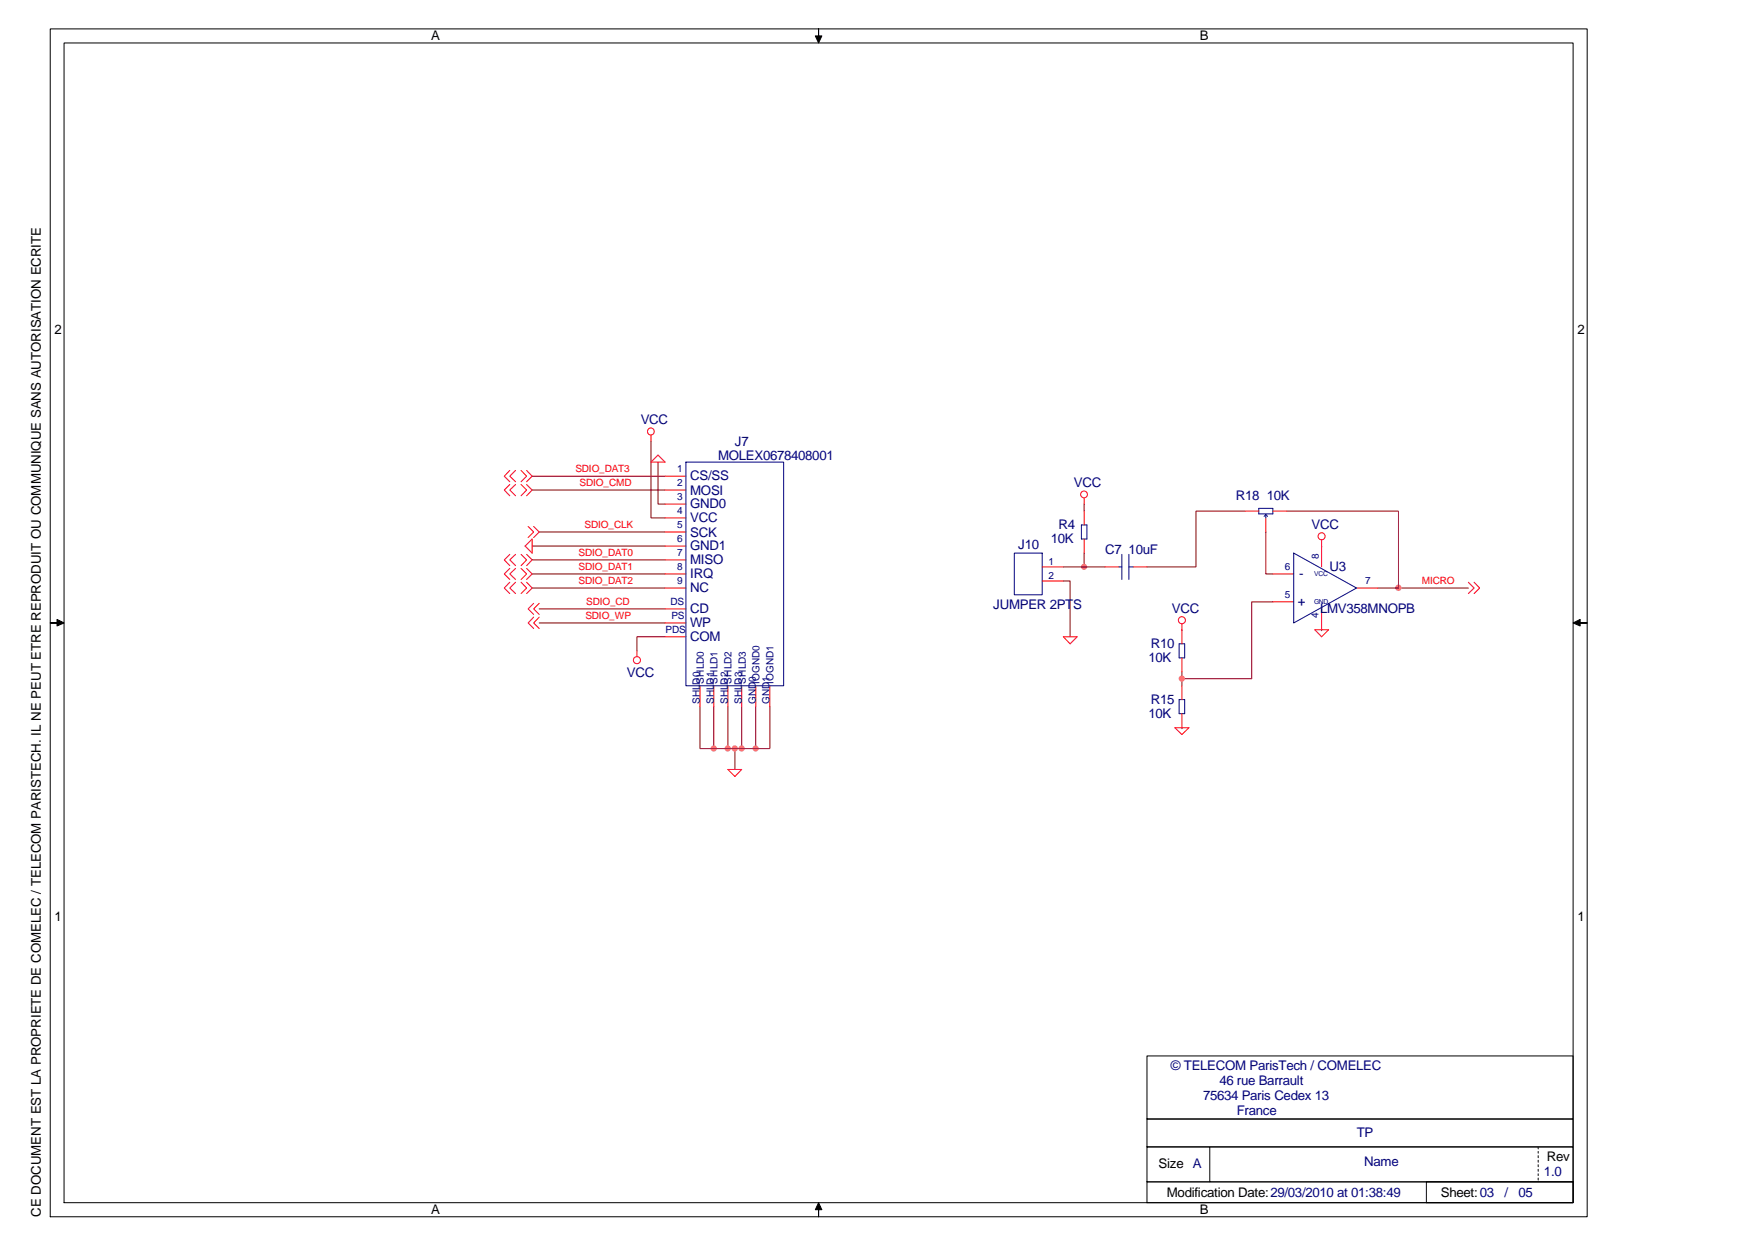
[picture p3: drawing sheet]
<svg xmlns="http://www.w3.org/2000/svg" width="297mm" height="210mm" viewBox="0 0 297 210" stroke-linecap="round" stroke-linejoin="round" font-family="sans-serif">
<g fill="none" stroke="#800000" stroke-width=".17">
<path d="M109.7 74.3v12.9h2.4M110.9 77.9v7h1.2M89.7 92h22.4M89.7 94.3h22.4M89.7 82.5h22.4M89.7 96.7h22.4M89.7 99.1h22.4M89.7 80.2h22.4M90.8 89.6h21.3M179.2 97.9h1.1v9.4M90.8 102.6h21.3M90.8 104.9h21.3"/>
<path d="M112.1 107.3h-4.8v2.3M222.7 106.1h.1M123.8 126.1v3.5"/>
</g>
<circle cx="123.8" cy="126.1" r=".45" fill="#f0f"/>
<circle cx="123.8" cy="126.1" r=".45" fill="none" stroke="#f0f" stroke-width=".17"/>
<path d="M125 119v7.1" fill="none" stroke="#800000" stroke-width=".17"/>
<circle cx="124.9" cy="126.1" r=".44" fill="#f0f"/>
<circle cx="124.9" cy="126.1" r=".44" fill="none" stroke="#f0f" stroke-width=".17"/>
<path d="M127.3 119v7.1" fill="none" stroke="#800000" stroke-width=".17"/>
<circle cx="127.3" cy="126.1" r=".44" fill="#f0f"/>
<circle cx="127.3" cy="126.1" r=".44" fill="none" stroke="#f0f" stroke-width=".17"/>
<path d="M122.6 119v7.1" fill="none" stroke="#800000" stroke-width=".17"/>
<circle cx="122.6" cy="126.1" r=".45" fill="#f0f"/>
<circle cx="122.6" cy="126.1" r=".45" fill="none" stroke="#f0f" stroke-width=".17"/>
<path d="M120.3 119v7.1" fill="none" stroke="#800000" stroke-width=".17"/>
<circle cx="120.3" cy="126.1" r=".44" fill="#f0f"/>
<circle cx="120.3" cy="126.1" r=".44" fill="none" stroke="#f0f" stroke-width=".17"/>
<path d="M235.6 99.1h11.8M117.9 119v7.1h11.8v-7.1" fill="none" stroke="#800000" stroke-width=".17"/>
<circle cx="235.6" cy="99" r=".45" fill="#f0f"/>
<circle cx="235.6" cy="99" r=".45" fill="none" stroke="#f0f" stroke-width=".17"/>
<path d="M182.7 93.2v2.3M213.3 89.6v7.1h1.2M222.7 92h.1" fill="none" stroke="#800000" stroke-width=".17"/>
<circle cx="182.6" cy="95.5" r=".44" fill="#f0f"/>
<circle cx="182.6" cy="95.5" r=".44" fill="none" stroke="#f0f" stroke-width=".17"/>
<path d="M179.2 95.5h7M182.7 84.9v1.2M199.1 106.1h.1M199.1 113.2v2.3M214.5 101.4h-3.6v12.9h-11.8M199.1 122.6h.1" fill="none" stroke="#800000" stroke-width=".17"/>
<circle cx="199.1" cy="114.3" r=".44" fill="#f0f"/>
<circle cx="199.1" cy="114.3" r=".44" fill="none" stroke="#f0f" stroke-width=".17"/>
<path d="M209.8 86.1h-8.3v9.4h-8.3M216.8 86.1h18.8v13h-3.5" fill="none" stroke="#800000" stroke-width=".17"/>
<g fill="none" stroke="#f00" stroke-width=".17">
<path d="M85.9 79.2l-.9 1 .9 1M86.9 79.2l-1 1 1 1M87.8 79.2l.9 1-.9 1M88.7 79.2l1 1-1 1M109.7 73.3v1M110.9 76.7l1.2 1.2h-2.4zM85.9 81.6l-.9 .9 .9 1M85.9 93.4l-.9 .9 .9 1M85.9 95.8l-.9 .9 .9 .9M85.9 98.1l-.9 1 .9 .9M86.9 81.6l-1 .9 1 1M86.9 93.4l-1 .9 1 1"/>
<path d="M86.9 95.8l-1 .9 1 .9M86.9 98.1l-1 1 1 .9M87.8 81.6l.9 .9-.9 1M87.8 93.4l.9 .9-.9 1M87.8 95.8l.9 .9-.9 .9M87.8 98.1l.9 1-.9 .9M88.7 81.6l1 .9-1 1M88.7 93.4l1 .9-1 1M88.7 95.8l1 .9-1 .9M88.7 98.1l1 1-1 .9M89 88.7l.9 .9-.9 1M89.7 90.8v2.4l-1.2-1.2z"/>
<path d="M89.9 88.7l.9 .9-.9 1M112.1 80.2h3.5M112.1 82.5h3.5M112.1 84.9h3.5M112.1 87.2h3.5M112.1 89.6h3.5M112.1 92h3.5M112.1 94.3h3.5M112.1 96.7h3.5M112.1 99.1h3.5M175.6 95.5h3.6M175.6 97.9h3.6"/>
<path d="M182.7 83.9v1M182.7 86.1v2.3M182.7 90.8v2.4M186.2 95.5h2.3M190.9 95.5h2.3M209.8 86.1h2.3M213.3 87.2v2.4M214.5 96.7h3.5M214.5 86.1h2.3M222.7 91v4.5M228.6 99.1h3.5M247.4 98.1l1 1-1 .9"/>
<path d="M248.4 98.1l.9 1-.9 .9M89.9 101.6l-.9 1 .9 .9M89.9 104l-.9 .9 .9 1M90.8 101.6l-.9 1 .9 .9M90.8 104l-.9 .9 .9 1M107.3 109.6v1M112.1 102.6h3.5M112.1 104.9h3.5M112.1 107.3h3.5M117.9 115.5v3.5M120.3 115.5v3.5M122.6 115.5v3.5"/>
<path d="M125 115.5v3.5M127.3 115.5v3.5M129.7 115.5v3.5M179.2 107.3h2.3l-1.2 1.2zM199.1 105.1v3.4M199.1 110.8v2.4M199.1 115.5v2.4M214.5 101.4h3.5M221.5 106.1h2.4l-1.2 1.2zM222.7 102.6v3.5M122.6 129.6h2.4l-1.2 1.2zM197.9 122.6h2.4l-1.2 1.1z"/>
<path d="M199.1 120.2v2.4"/>
<circle cx="109.6" cy="72.7" r=".59"/>
<circle cx="182.6" cy="83.3" r=".57"/>
<circle cx="222.7" cy="90.3" r=".59"/>
<circle cx="107.3" cy="111.2" r=".6"/>
<circle cx="199.1" cy="104.5" r=".6"/>
</g>
<g fill="none" stroke="#000080" stroke-width=".17">
<path d="M115.6 77.9h16.4v37.6h-16.4zM170.9 93.2h4.7v7h-4.7zM182.2 88.4h.9v2.4h-.9zM188.5 95.5h.5M189 93.4v4.2M190.2 93.4v4.2M190.2 95.5h.7M212.1 85.6h2.4v1h-2.4zM213.3 86.7v.5M213.3 86.7l-.3 .3M213.3 86.7l.3 .3M218 93.2l10.6 5.9-10.6 5.8z"/>
<path d="M198.7 108.5h.9v2.3h-.9zM198.7 117.9h.9v2.3h-.9z"/>
</g>
<g fill="#000">
<path d="M137.9 4.9v1.2h.6l-.6 1.1-.5-1.1h.5z" fill-rule="evenodd"/>
<path d="M8.5 104.9h1.1v-.5l1.2 .5-1.2 .6v-.6z" fill-rule="evenodd"/>
<path d="M265 104.9l1.2-.5v.5h1.2h-1.2v.6z" fill-rule="evenodd"/>
<path d="M137.9 202.6l.6 1.2h-.6v1.2v-1.2h-.5z" fill-rule="evenodd"/>
</g>
<g fill="none" stroke="#000" stroke-width=".17">
<path d="M8.5 4.9h258.9v200.1h-258.9zM10.8 7.2h254.2v195.4h-254.2zM137.9 4.9v1.2h.6l-.6 1.1-.5-1.1h.5zM8.5 104.9h1.1v-.5l1.2 .5-1.2 .6v-.6zM265 104.9l1.2-.5v.5h1.2h-1.2v.6zM193.2 177.9h71.8v10.6h-71.8zM193.2 199.1h71.8v3.5h-71.8zM193.2 188.5h71.8v4.7h-71.8zM193.2 193.2h71.8v5.9h-71.8zM203.8 193.2v5.9M240.3 199.1h24.7v3.5h-24.7zM259.2 193.2v.3"/>
<path d="M259.2 194v.3M259.2 194.7v.3M259.2 195.5v.3M259.2 196.2v.4M259.2 197v.3M259.2 197.7v.3M259.2 198.5v.3M137.9 202.6l.6 1.2h-.6v1.2v-1.2h-.5z"/>
</g>
<g font-size="2.2">
<text x="72.6" y="6.8">A</text>
<text x="202.1" y="6.8">B</text>
<text x="9.2" y="56.2">2</text>
<text x="265.8" y="56.2">2</text>
<text x="9.2" y="155.1">1</text>
<text x="265.8" y="155.1">1</text>
<text x="195.2" y="196.7">Size A</text>
<text x="260.6" y="195.7">Rev</text>
<text x="196.6" y="201.7">Modification Date:29/03/2010 at 01:38:49</text>
<text x="242.8" y="201.6">Sheet:03</text>
<text x="6.9" y="205" transform="rotate(-90 6.9 205)">CE DOCUMENT EST LA PROPRIETE DE COMELEC / TELECOM PARISTECH. IL NE PEUT ETRE REPRODUIT OU COMMUNIQUE SANS AUTORISATION ECRITE</text>
<text x="72.6" y="204.6">A</text>
<text x="202.1" y="204.6">B</text>
</g>
<g font-size="2.2" fill="#000080">
<text x="107.9" y="71.4">VCC</text>
<text x="121" y="77.5">MOLEX0678408001</text>
<text x="123.8" y="75.2">J7</text>
<text x="116.3" y="80.9">CS/SS</text>
<text x="116.3" y="83.3">MOSI</text>
<text x="180.9" y="82">VCC</text>
<text x="116.3" y="85.6">GND0</text>
<text x="116.3" y="88">VCC</text>
<text x="178.3" y="89.2">R4</text>
<text x="208.2" y="84.2">R18 10K</text>
<text x="221" y="89.1">VCC</text>
<text x="116.3" y="95.1">MISO</text>
<text x="116.3" y="92.7">GND1</text>
<text x="116.3" y="90.4">SCK</text>
<text x="171.6" y="92.5">J10</text>
<text x="177" y="91.5">10K</text>
<text x="186.2" y="93.3">C7 10uF</text>
<text x="116.3" y="97.4">IRQ</text>
<text x="116.3" y="99.8">NC</text>
<text x="218.9" y="97.4">-</text>
<text x="224" y="96.3">U3</text>
<text x="116.3" y="103.3">CD</text>
<text x="116.3" y="105.7">WP</text>
<text x="167.3" y="102.6">JUMPER 2PTS</text>
<text x="197.4" y="103.2">VCC</text>
<text x="218.7" y="102.2">+</text>
<text x="222.4" y="103.3">LMV358MNOPB</text>
<text x="116.3" y="108">COM</text>
<text x="193.5" y="111.5">10K</text>
<text x="193.9" y="109.2">R10</text>
<text x="105.6" y="114">VCC</text>
<text x="193.9" y="118.6">R15</text>
<text x="193.5" y="120.9">10K</text>
<text x="197.3" y="180.3">© TELECOM ParisTech / COMELEC</text>
<text x="202.7" y="185.4">75634 Paris Cedex 13</text>
<text x="205.4" y="182.8">46 rue Barrault</text>
<text x="208.4" y="187.9">France</text>
<text x="228.6" y="191.6">TP</text>
<text x="229.9" y="196.4">Name</text>
<text x="253.5" y="201.6">/</text>
<text x="255.9" y="201.6">05</text>
<text x="260.1" y="198.1">1.0</text>
</g>
<g font-size="1.7" fill="#f00">
<text x="96.9" y="79.5">SDIO_DAT3</text>
<text x="97.7" y="81.9">SDIO_CMD</text>
<text x="98.5" y="88.9">SDIO_CLK</text>
<text x="97.5" y="93.7">SDIO_DAT0</text>
<text x="97.5" y="96">SDIO_DAT1</text>
<text x="97.5" y="98.4">SDIO_DAT2</text>
<text x="98.8" y="101.9">SDIO_CD</text>
<text x="239.6" y="98.4">MICRO</text>
<text x="98.6" y="104.3">SDIO_WP</text>
</g>
<g font-size="1.7" fill="#000080">
<text x="114.1" y="79.5">1</text>
<text x="114.1" y="81.9">2</text>
<text x="114.1" y="84.2">3</text>
<text x="114.1" y="88.9">5</text>
<text x="114.1" y="86.6">4</text>
<text x="114.1" y="91.3">6</text>
<text x="114.1" y="93.7">7</text>
<text x="176.7" y="95.1">1</text>
<text x="222.2" y="94.1" transform="rotate(-90 222.2 94.1)">8</text>
<text x="113" y="101.9">DS</text>
<text x="114.1" y="96">8</text>
<text x="114.1" y="98.4">9</text>
<text x="176.7" y="97.5">2</text>
<text x="216.5" y="100.7">5</text>
<text x="216.5" y="96">6</text>
<text x="230" y="98.4">7</text>
<text x="112.1" y="106.6">PDS</text>
<text x="113.1" y="104.3">PS</text>
<text x="222.1" y="104.1" transform="rotate(-90 222.1 104.1)">4</text>
<text x="117.9" y="118.6" transform="rotate(-90 117.9 118.6)">SHLD0</text>
<text x="118.6" y="115.1" transform="rotate(-90 118.6 115.1)">SHLD0</text>
<text x="120.3" y="118.6" transform="rotate(-90 120.3 118.6)">SHLD1</text>
<text x="120.9" y="115.1" transform="rotate(-90 120.9 115.1)">SHLD1</text>
<text x="122.6" y="118.6" transform="rotate(-90 122.6 118.6)">SHLD2</text>
<text x="123.3" y="115.1" transform="rotate(-90 123.3 115.1)">SHLD2</text>
<text x="125" y="118.6" transform="rotate(-90 125 118.6)">SHLD3</text>
<text x="125.6" y="115.1" transform="rotate(-90 125.6 115.1)">SHLD3</text>
<text x="127.3" y="118.6" transform="rotate(-90 127.3 118.6)">GND0</text>
<text x="128" y="115.1" transform="rotate(-90 128 115.1)">IOGND0</text>
<text x="129.7" y="118.6" transform="rotate(-90 129.7 118.6)">GND1</text>
<text x="130.3" y="115.1" transform="rotate(-90 130.3 115.1)">IOGND1</text>
</g>
<g font-size="1.1" fill="#000080">
<text x="221.4" y="101.8">GND</text>
<text x="221.4" y="97.1">VCC</text>
</g>
</svg>
